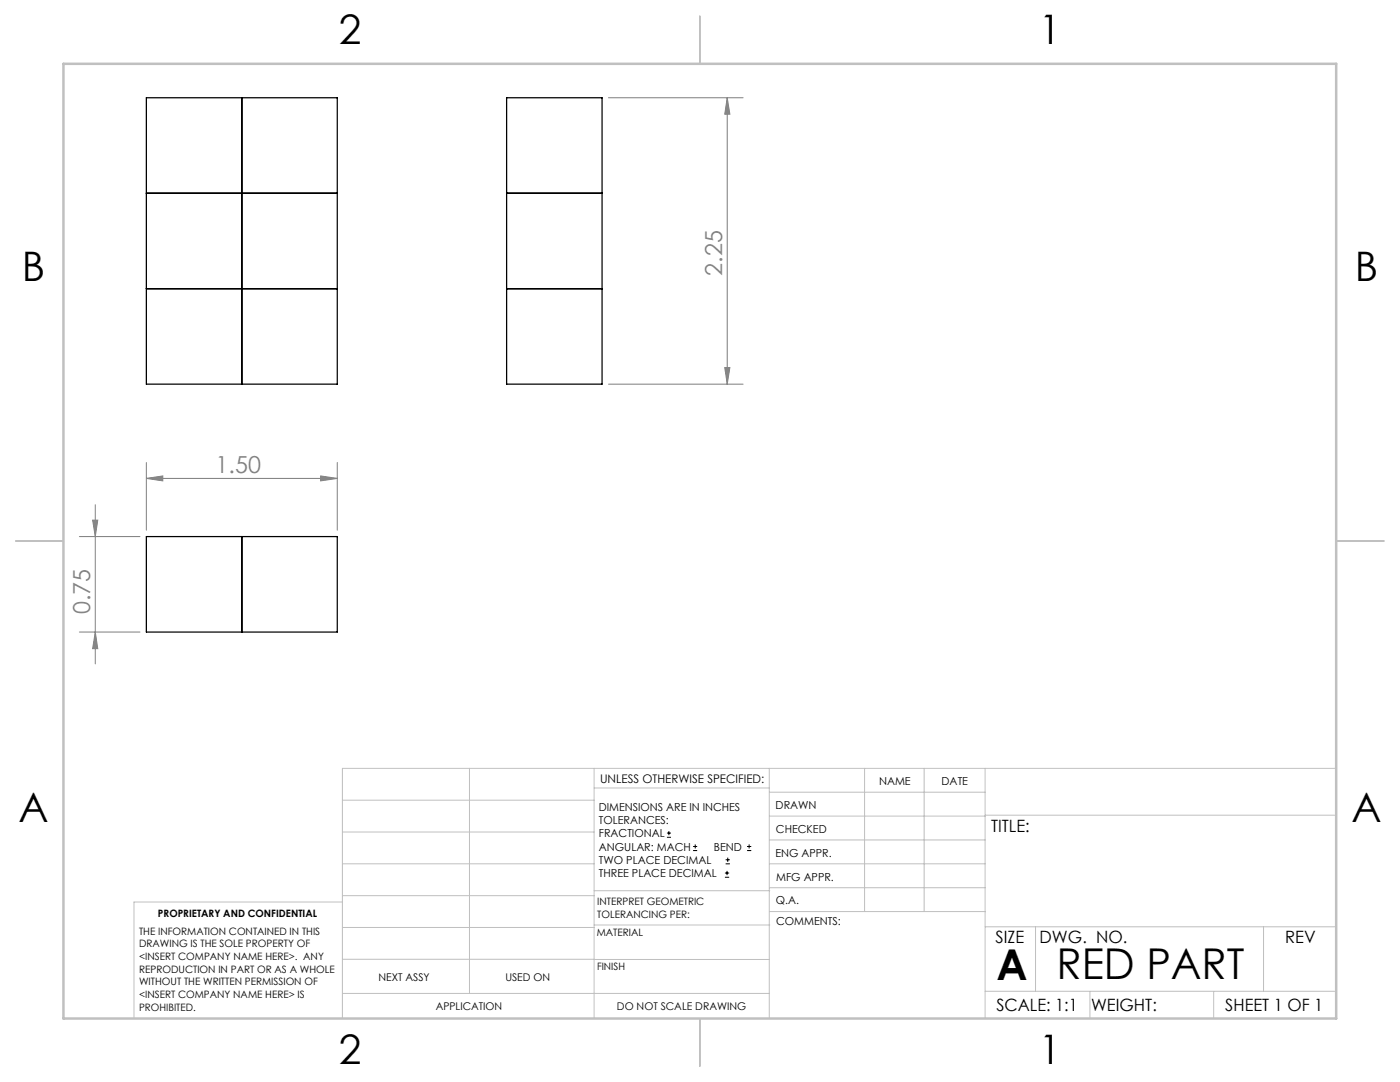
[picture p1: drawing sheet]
<svg xmlns="http://www.w3.org/2000/svg" width="279mm" height="216mm" viewBox="0 0 279 216" stroke-linecap="round" stroke-linejoin="round" font-family="sans-serif">
<path d="M29.2 19.5h38.1v57.2h-38.1zM48.3 19.5v57.2M101.1 19.5h19.1v57.2h-19.1zM29.2 38.6h38.1M101.1 38.6h19.1M29.2 57.6h38.1M101.1 57.6h19.1M29.2 107.1h38.1v19h-38.1zM48.3 107.1v19" fill="none" stroke="#000" stroke-width=".25"/>
<g fill="none" stroke="#000" stroke-width=".2">
<path d="M133.1 167.1h.8M133.1 166.2h.8M133.5 165.8v.9M138.3 169.7h.8M138.3 168.9h.8M138.7 168.5v.8M144.7 175h.8M144.7 174.2h.8M144.8 172.4h.9M144.8 171.6h.9M145.1 173.8v.8M145.2 171.1v.9"/>
<path d="M149.1 169.7h.8M149.1 168.9h.8M149.5 168.5v.8"/>
</g>
<g fill="none" stroke="#808080" stroke-width=".2">
<path d="M121.4 19.5h26.9M145.1 19.5l.6 3.3h-1.1zM145.1 19.5v57.2M121.4 76.7h26.9M144.6 73.3h1.1l-.6 3.4zM29.2 95.5l3.3-.5v1zM29.2 92.3v13.5M29.2 95.5h38.1M64 95l3.3 .5-3.3 .5zM67.3 92.3v13.5M15.8 107.1h12.1M18.5 103.8h1l-.5 3.3z"/>
<path d="M19 100.7v31.8M15.8 126.1h12.1M19 126.1l.5 3.3h-1z"/>
</g>
<g fill="none" stroke="#c0c0c0" stroke-width=".2">
<path d="M68.3 159.7h50.3M93.7 153.3v44.9M118.6 153.3v49.9M118.6 157.2h34.9M153.5 153.3v49.9M153.5 158.1h43.1M172.5 153.3v28.6M184.4 153.3v28.6M196.6 153.3v49.9M266.7 153.3h-198.4v49.9M68.3 178.7h50.3M68.3 172.4h50.3"/>
<path d="M68.3 166h50.3M68.3 180h-41.6v23.2M118.6 177.7h35M153.5 167.6h43.1M153.5 162.8h43.1M153.5 172.4h43.1M153.5 177.1h43.1M196.6 162.7h70.1M68.3 198.2h85.2M68.3 191.4l85.2 .1M68.3 185.1h50.3M118.6 184.6h35"/>
<path d="M153.6 181.9h43M196.6 197.8h70.1M196.6 184.9h70.1M206.7 184.9v12.9M217.5 197.8v5.4M242.2 197.8v5.4M252.2 184.9v12.9"/>
</g>
<path d="M139.7 3.2v9.5M3.1 107.9h9.6M266.7 107.9h9.5M139.7 203.2v9.6" fill="none" stroke="#c0c0c0" stroke-width=".25"/>
<path d="M12.7 12.7h254v190.5h-254z" fill="none" stroke="#c0c0c0" stroke-width=".5"/>
<g fill="#808080">
<path d="M29.2 95.5l3.3-.5v1zM64 95l3.3 .5-3.3 .5z"/>
<path d="M19 126.1l.5 3.3h-1zM18.5 103.8h1l-.5 3.3z"/>
<path d="M145.1 19.5l.6 3.3h-1.1zM144.6 73.3h1.1l-.6 3.4z"/>
</g>
<g font-size="8.5">
<text x="198.9" y="195.5">A</text>
<text x="210.8" y="195.4">RED PART</text>
</g>
<g font-size="8.1">
<text x="67.6" y="8.9">2</text>
<text x="207.3" y="8.9">1</text>
<text x="4.4" y="56.2">B</text>
<text x="270.4" y="56.2">B</text>
<text x="3.7" y="164.1">A</text>
<text x="269.7" y="164.1">A</text>
<text x="67.6" y="212.4">2</text>
<text x="207.3" y="212.4">1</text>
</g>
<g font-size="4.7" fill="#808080">
<text x="144.1" y="55" transform="rotate(-90 144.1 55)">2.25</text>
<text x="43" y="94.4">1.50</text>
<text x="18" y="122.5" transform="rotate(-90 18 122.5)">0.75</text>
</g>
<g font-size="3.4">
<text x="197.8" y="166">TITLE:</text>
<text x="198.7" y="188.1">SIZE</text>
<text x="207.5" y="188.1">DWG. NO.</text>
<text x="256.5" y="188.2">REV</text>
<text x="198.8" y="201.7">SCALE: 1:1</text>
<text x="217.7" y="201.8">WEIGHT:</text>
<text x="244.5" y="201.7">SHEET 1 OF 1</text>
</g>
<text font-size="2.4" x="119.8" y="156.2">UNLESS OTHERWISE SPECIFIED:</text>
<g font-size="2.2">
<text x="119.5" y="161.8">DIMENSIONS ARE IN INCHES</text>
<text x="154.8" y="161.4">DRAWN</text>
<text x="175.4" y="156.6">NAME</text>
<text x="187.9" y="156.7">DATE</text>
<text x="119.5" y="164.4">TOLERANCES:</text>
<text x="119.5" y="167.1">FRACTIONAL</text>
<text x="154.9" y="166.3">CHECKED</text>
<text x="119.5" y="169.7">ANGULAR: MACH</text>
<text x="119.5" y="172.4">TWO PLACE DECIMAL</text>
<text x="142.5" y="169.7">BEND</text>
<text x="154.8" y="170.9">ENG APPR.</text>
<text x="119.5" y="175">THREE PLACE DECIMAL</text>
<text x="154.9" y="175.7">MFG APPR.</text>
<text x="154.9" y="180.4">Q.A.</text>
<text x="154.9" y="184.6">COMMENTS:</text>
</g>
<g font-size="2.1">
<text x="75.5" y="195.7">NEXT ASSY</text>
<text x="100.9" y="195.7">USED ON</text>
<text x="86.9" y="201.5">APPLICATION</text>
<text x="123.1" y="201.6">DO NOT SCALE DRAWING</text>
</g>
<g font-size="2">
<text x="31.5" y="182.9">PROPRIETARY AND CONFIDENTIAL</text>
<text x="119.2" y="180.6">INTERPRET GEOMETRIC</text>
<text x="119.2" y="183.1">TOLERANCING PER:</text>
<text x="27.8" y="186.5">THE INFORMATION CONTAINED IN THIS</text>
<text x="27.8" y="189">DRAWING IS THE SOLE PROPERTY OF</text>
<text x="27.8" y="191.6">&lt;INSERT COMPANY NAME HERE&gt;. ANY</text>
<text x="119.1" y="186.7">MATERIAL</text>
<text x="27.8" y="194.1">REPRODUCTION IN PART OR AS A WHOLE</text>
<text x="27.8" y="196.6">WITHOUT THE WRITTEN PERMISSION OF</text>
<text x="119.1" y="193.5">FINISH</text>
<text x="27.8" y="199.1">&lt;INSERT COMPANY NAME HERE&gt; IS</text>
<text x="27.8" y="201.7">PROHIBITED.</text>
</g>
</svg>
